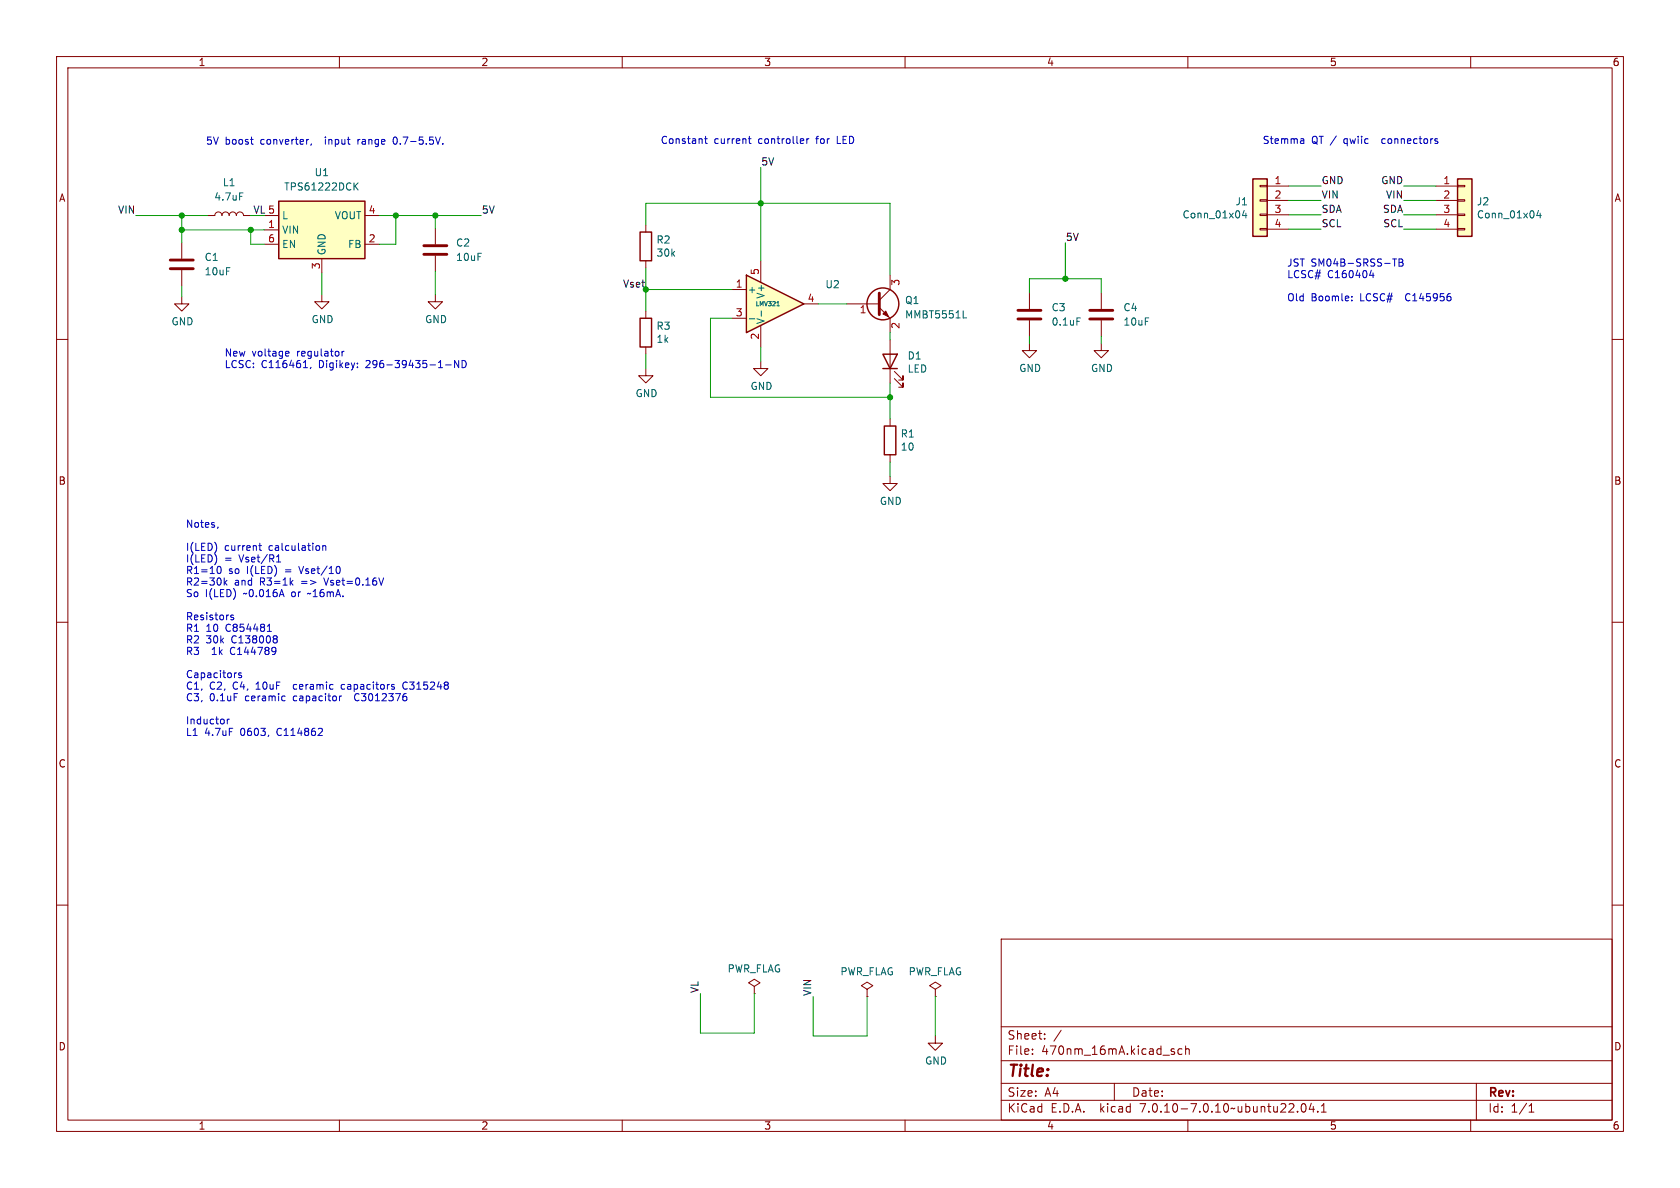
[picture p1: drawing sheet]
(kicad_sch (version 20230121) (generator eeschema)

 (paper "A4")

 (lib_symbols
  (symbol "Amplifier_Operational:LMV321" (pin_names (offset 0.127)) (in_bom yes) (on_board yes)
   (property "Reference" "U" (at 0 5.08 0) (effects (font (size 1.27 1.27)) (justify left)))
   (property "Value" "LMV321" (at 0 -5.08 0) (effects (font (size 1.27 1.27)) (justify left)))
   (property "Footprint" "" (at 0 0 0) (effects (font (size 1.27 1.27)) (justify left) hide))
   (property "Datasheet" "http://www.ti.com/lit/ds/symlink/lmv324.pdf" (at 0 0 0) (effects (font (size 1.27 1.27)) hide))
   (symbol "LMV321_0_1"
    (polyline (pts (xy -5.08 5.08) (xy 5.08 0) (xy -5.08 -5.08) (xy -5.08 5.08)) (stroke (width 0.254) (type default)) (fill (type background)))
    (pin power_in line (at -2.54 -7.62 90) (length 3.81) (name "V-" (effects (font (size 1.27 1.27)))) (number "2" (effects (font (size 1.27 1.27)))))
    (pin power_in line (at -2.54 7.62 270) (length 3.81) (name "V+" (effects (font (size 1.27 1.27)))) (number "5" (effects (font (size 1.27 1.27))))))
   (symbol "LMV321_1_1"
    (pin input line (at -7.62 2.54 0) (length 2.54) (name "+" (effects (font (size 1.27 1.27)))) (number "1" (effects (font (size 1.27 1.27)))))
    (pin input line (at -7.62 -2.54 0) (length 2.54) (name "-" (effects (font (size 1.27 1.27)))) (number "3" (effects (font (size 1.27 1.27)))))
    (pin output line (at 7.62 0 180) (length 2.54) (name "~" (effects (font (size 1.27 1.27)))) (number "4" (effects (font (size 1.27 1.27)))))))
  (symbol "Connector_Generic:Conn_01x04" (pin_names (offset 1.016) hide) (in_bom yes) (on_board yes)
   (property "Reference" "J" (at 0 5.08 0) (effects (font (size 1.27 1.27))))
   (property "Value" "Conn_01x04" (at 0 -7.62 0) (effects (font (size 1.27 1.27))))
   (property "Footprint" "" (at 0 0 0) (effects (font (size 1.27 1.27)) hide))
   (property "Datasheet" "~" (at 0 0 0) (effects (font (size 1.27 1.27)) hide))
   (symbol "Conn_01x04_1_1"
    (rectangle (start -1.27 -4.953) (end 0 -5.207) (stroke (width 0.1524) (type default)) (fill (type none)))
    (rectangle (start -1.27 -2.413) (end 0 -2.667) (stroke (width 0.1524) (type default)) (fill (type none)))
    (rectangle (start -1.27 0.127) (end 0 -0.127) (stroke (width 0.1524) (type default)) (fill (type none)))
    (rectangle (start -1.27 2.667) (end 0 2.413) (stroke (width 0.1524) (type default)) (fill (type none)))
    (rectangle (start -1.27 3.81) (end 1.27 -6.35) (stroke (width 0.254) (type default)) (fill (type background)))
    (pin passive line (at -5.08 2.54 0) (length 3.81) (name "Pin_1" (effects (font (size 1.27 1.27)))) (number "1" (effects (font (size 1.27 1.27)))))
    (pin passive line (at -5.08 0 0) (length 3.81) (name "Pin_2" (effects (font (size 1.27 1.27)))) (number "2" (effects (font (size 1.27 1.27)))))
    (pin passive line (at -5.08 -2.54 0) (length 3.81) (name "Pin_3" (effects (font (size 1.27 1.27)))) (number "3" (effects (font (size 1.27 1.27)))))
    (pin passive line (at -5.08 -5.08 0) (length 3.81) (name "Pin_4" (effects (font (size 1.27 1.27)))) (number "4" (effects (font (size 1.27 1.27)))))))
  (symbol "Device:C" (pin_numbers hide) (pin_names (offset 0.254)) (in_bom yes) (on_board yes)
   (property "Reference" "C" (at 0.635 2.54 0) (effects (font (size 1.27 1.27)) (justify left)))
   (property "Value" "C" (at 0.635 -2.54 0) (effects (font (size 1.27 1.27)) (justify left)))
   (property "Footprint" "" (at 0.9652 -3.81 0) (effects (font (size 1.27 1.27)) hide))
   (property "Datasheet" "~" (at 0 0 0) (effects (font (size 1.27 1.27)) hide))
   (symbol "C_0_1"
    (polyline (pts (xy -2.032 -0.762) (xy 2.032 -0.762)) (stroke (width 0.508) (type default)) (fill (type none)))
    (polyline (pts (xy -2.032 0.762) (xy 2.032 0.762)) (stroke (width 0.508) (type default)) (fill (type none))))
   (symbol "C_1_1"
    (pin passive line (at 0 3.81 270) (length 2.794) (name "~" (effects (font (size 1.27 1.27)))) (number "1" (effects (font (size 1.27 1.27)))))
    (pin passive line (at 0 -3.81 90) (length 2.794) (name "~" (effects (font (size 1.27 1.27)))) (number "2" (effects (font (size 1.27 1.27)))))))
  (symbol "Device:L" (pin_numbers hide) (pin_names (offset 1.016) hide) (in_bom yes) (on_board yes)
   (property "Reference" "L" (at -1.27 0 90) (effects (font (size 1.27 1.27))))
   (property "Value" "L" (at 1.905 0 90) (effects (font (size 1.27 1.27))))
   (property "Footprint" "" (at 0 0 0) (effects (font (size 1.27 1.27)) hide))
   (property "Datasheet" "~" (at 0 0 0) (effects (font (size 1.27 1.27)) hide))
   (symbol "L_0_1"
    (arc (start 0 -2.54) (mid 0.6323 -1.905) (end 0 -1.27) (stroke (width 0) (type default)) (fill (type none)))
    (arc (start 0 -1.27) (mid 0.6323 -0.635) (end 0 0) (stroke (width 0) (type default)) (fill (type none)))
    (arc (start 0 0) (mid 0.6323 0.635) (end 0 1.27) (stroke (width 0) (type default)) (fill (type none)))
    (arc (start 0 1.27) (mid 0.6323 1.905) (end 0 2.54) (stroke (width 0) (type default)) (fill (type none))))
   (symbol "L_1_1"
    (pin passive line (at 0 3.81 270) (length 1.27) (name "1" (effects (font (size 1.27 1.27)))) (number "1" (effects (font (size 1.27 1.27)))))
    (pin passive line (at 0 -3.81 90) (length 1.27) (name "2" (effects (font (size 1.27 1.27)))) (number "2" (effects (font (size 1.27 1.27)))))))
  (symbol "Device:LED" (pin_numbers hide) (pin_names (offset 1.016) hide) (in_bom yes) (on_board yes)
   (property "Reference" "D" (at 0 2.54 0) (effects (font (size 1.27 1.27))))
   (property "Value" "LED" (at 0 -2.54 0) (effects (font (size 1.27 1.27))))
   (property "Footprint" "" (at 0 0 0) (effects (font (size 1.27 1.27)) hide))
   (property "Datasheet" "~" (at 0 0 0) (effects (font (size 1.27 1.27)) hide))
   (symbol "LED_0_1"
    (polyline (pts (xy -1.27 -1.27) (xy -1.27 1.27)) (stroke (width 0.254) (type default)) (fill (type none)))
    (polyline (pts (xy -1.27 0) (xy 1.27 0)) (stroke (width 0) (type default)) (fill (type none)))
    (polyline (pts (xy 1.27 -1.27) (xy 1.27 1.27) (xy -1.27 0) (xy 1.27 -1.27)) (stroke (width 0.254) (type default)) (fill (type none)))
    (polyline (pts (xy -3.048 -0.762) (xy -4.572 -2.286) (xy -3.81 -2.286) (xy -4.572 -2.286) (xy -4.572 -1.524)) (stroke (width 0) (type default)) (fill (type none)))
    (polyline (pts (xy -1.778 -0.762) (xy -3.302 -2.286) (xy -2.54 -2.286) (xy -3.302 -2.286) (xy -3.302 -1.524)) (stroke (width 0) (type default)) (fill (type none))))
   (symbol "LED_1_1"
    (pin passive line (at -3.81 0 0) (length 2.54) (name "K" (effects (font (size 1.27 1.27)))) (number "1" (effects (font (size 1.27 1.27)))))
    (pin passive line (at 3.81 0 180) (length 2.54) (name "A" (effects (font (size 1.27 1.27)))) (number "2" (effects (font (size 1.27 1.27)))))))
  (symbol "Device:R" (pin_numbers hide) (pin_names (offset 0)) (in_bom yes) (on_board yes)
   (property "Reference" "R" (at 2.032 0 90) (effects (font (size 1.27 1.27))))
   (property "Value" "R" (at 0 0 90) (effects (font (size 1.27 1.27))))
   (property "Footprint" "" (at -1.778 0 90) (effects (font (size 1.27 1.27)) hide))
   (property "Datasheet" "~" (at 0 0 0) (effects (font (size 1.27 1.27)) hide))
   (symbol "R_0_1"
    (rectangle (start -1.016 -2.54) (end 1.016 2.54) (stroke (width 0.254) (type default)) (fill (type none))))
   (symbol "R_1_1"
    (pin passive line (at 0 3.81 270) (length 1.27) (name "~" (effects (font (size 1.27 1.27)))) (number "1" (effects (font (size 1.27 1.27)))))
    (pin passive line (at 0 -3.81 90) (length 1.27) (name "~" (effects (font (size 1.27 1.27)))) (number "2" (effects (font (size 1.27 1.27)))))))
  (symbol "Regulator_Switching:TPS61222DCK" (in_bom yes) (on_board yes)
   (property "Reference" "U" (at -7.62 6.35 0) (effects (font (size 1.27 1.27)) (justify left)))
   (property "Value" "TPS61222DCK" (at 2.54 6.35 0) (effects (font (size 1.27 1.27))))
   (property "Footprint" "Package_TO_SOT_SMD:Texas_R-PDSO-G6" (at 0 -20.32 0) (effects (font (size 1.27 1.27)) hide))
   (property "Datasheet" "http://www.ti.com/lit/ds/symlink/tps61220.pdf" (at 0 -3.81 0) (effects (font (size 1.27 1.27)) hide))
   (symbol "TPS61222DCK_0_1"
    (rectangle (start -7.62 5.08) (end 7.62 -5.08) (stroke (width 0.254) (type default)) (fill (type background))))
   (symbol "TPS61222DCK_1_1"
    (pin power_in line (at -10.16 0 0) (length 2.54) (name "VIN" (effects (font (size 1.27 1.27)))) (number "1" (effects (font (size 1.27 1.27)))))
    (pin input line (at 10.16 -2.54 180) (length 2.54) (name "FB" (effects (font (size 1.27 1.27)))) (number "2" (effects (font (size 1.27 1.27)))))
    (pin power_in line (at 0 -7.62 90) (length 2.54) (name "GND" (effects (font (size 1.27 1.27)))) (number "3" (effects (font (size 1.27 1.27)))))
    (pin power_out line (at 10.16 2.54 180) (length 2.54) (name "VOUT" (effects (font (size 1.27 1.27)))) (number "4" (effects (font (size 1.27 1.27)))))
    (pin power_in line (at -10.16 2.54 0) (length 2.54) (name "L" (effects (font (size 1.27 1.27)))) (number "5" (effects (font (size 1.27 1.27)))))
    (pin input line (at -10.16 -2.54 0) (length 2.54) (name "EN" (effects (font (size 1.27 1.27)))) (number "6" (effects (font (size 1.27 1.27)))))))
  (symbol "Transistor_BJT:MMBT5551L" (pin_names (offset 0) hide) (in_bom yes) (on_board yes)
   (property "Reference" "Q" (at 5.08 1.905 0) (effects (font (size 1.27 1.27)) (justify left)))
   (property "Value" "MMBT5551L" (at 5.08 0 0) (effects (font (size 1.27 1.27)) (justify left)))
   (property "Footprint" "Package_TO_SOT_SMD:SOT-23" (at 5.08 -1.905 0) (effects (font (size 1.27 1.27) italic) (justify left) hide))
   (property "Datasheet" "www.onsemi.com/pub/Collateral/MMBT5550LT1-D.PDF" (at 0 0 0) (effects (font (size 1.27 1.27)) (justify left) hide))
   (symbol "MMBT5551L_0_1"
    (polyline (pts (xy 0.635 0.635) (xy 2.54 2.54)) (stroke (width 0) (type default)) (fill (type none)))
    (polyline (pts (xy 0.635 -0.635) (xy 2.54 -2.54) (xy 2.54 -2.54)) (stroke (width 0) (type default)) (fill (type none)))
    (polyline (pts (xy 0.635 1.905) (xy 0.635 -1.905) (xy 0.635 -1.905)) (stroke (width 0.508) (type default)) (fill (type none)))
    (polyline (pts (xy 1.27 -1.778) (xy 1.778 -1.27) (xy 2.286 -2.286) (xy 1.27 -1.778) (xy 1.27 -1.778)) (stroke (width 0) (type default)) (fill (type outline)))
    (circle (center 1.27 0) (radius 2.8194) (stroke (width 0.254) (type default)) (fill (type none))))
   (symbol "MMBT5551L_1_1"
    (pin input line (at -5.08 0 0) (length 5.715) (name "B" (effects (font (size 1.27 1.27)))) (number "1" (effects (font (size 1.27 1.27)))))
    (pin passive line (at 2.54 -5.08 90) (length 2.54) (name "E" (effects (font (size 1.27 1.27)))) (number "2" (effects (font (size 1.27 1.27)))))
    (pin passive line (at 2.54 5.08 270) (length 2.54) (name "C" (effects (font (size 1.27 1.27)))) (number "3" (effects (font (size 1.27 1.27)))))))
  (symbol "power:GND" (power) (pin_names (offset 0)) (in_bom yes) (on_board yes)
   (property "Reference" "#PWR" (at 0 -6.35 0) (effects (font (size 1.27 1.27)) hide))
   (property "Value" "GND" (at 0 -3.81 0) (effects (font (size 1.27 1.27))))
   (property "Footprint" "" (at 0 0 0) (effects (font (size 1.27 1.27)) hide))
   (property "Datasheet" "" (at 0 0 0) (effects (font (size 1.27 1.27)) hide))
   (symbol "GND_0_1"
    (polyline (pts (xy 0 0) (xy 0 -1.27) (xy 1.27 -1.27) (xy 0 -2.54) (xy -1.27 -1.27) (xy 0 -1.27)) (stroke (width 0) (type default)) (fill (type none))))
   (symbol "GND_1_1"
    (pin power_in line (at 0 0 270) (length 0) hide (name "GND" (effects (font (size 1.27 1.27)))) (number "1" (effects (font (size 1.27 1.27)))))))
  (symbol "power:PWR_FLAG" (power) (pin_numbers hide) (pin_names (offset 0) hide) (in_bom yes) (on_board yes)
   (property "Reference" "#FLG" (at 0 1.905 0) (effects (font (size 1.27 1.27)) hide))
   (property "Value" "PWR_FLAG" (at 0 3.81 0) (effects (font (size 1.27 1.27))))
   (property "Footprint" "" (at 0 0 0) (effects (font (size 1.27 1.27)) hide))
   (property "Datasheet" "~" (at 0 0 0) (effects (font (size 1.27 1.27)) hide))
   (symbol "PWR_FLAG_0_0"
    (pin power_out line (at 0 0 90) (length 0) (name "pwr" (effects (font (size 1.27 1.27)))) (number "1" (effects (font (size 1.27 1.27))))))
   (symbol "PWR_FLAG_0_1"
    (polyline (pts (xy 0 0) (xy 0 1.27) (xy -1.016 1.905) (xy 0 2.54) (xy 1.016 1.905) (xy 0 1.27)) (stroke (width 0) (type default)) (fill (type none))))))

 (junction (at 134.493 35.941) (diameter 0) (color 0 0 0 0))
 (junction (at 69.977 38.1) (diameter 0) (color 0 0 0 0))
 (junction (at 157.353 70.231) (diameter 0) (color 0 0 0 0))
 (junction (at 32.131 40.64) (diameter 0) (color 0 0 0 0))
 (junction (at 32.131 38.1) (diameter 0) (color 0 0 0 0))
 (junction (at 44.323 40.64) (diameter 0) (color 0 0 0 0))
 (junction (at 188.341 49.276) (diameter 0) (color 0 0 0 0))
 (junction (at 114.173 51.181) (diameter 0) (color 0 0 0 0))
 (junction (at 76.962 38.1) (diameter 0) (color 0 0 0 0))

 (wire (pts (xy 69.977 43.18) (xy 67.056 43.18)) (stroke (width 0) (type default)))
 (wire (pts (xy 125.603 56.261) (xy 129.413 56.261)) (stroke (width 0) (type default)))
 (wire (pts (xy 188.341 42.926) (xy 188.341 49.276)) (stroke (width 0) (type default)))
 (wire (pts (xy 157.353 70.231) (xy 125.603 70.231)) (stroke (width 0) (type default)))
 (wire (pts (xy 227.838 35.433) (xy 233.553 35.433)) (stroke (width 0) (type default)))
 (wire (pts (xy 157.353 81.661) (xy 157.353 84.201)) (stroke (width 0) (type default)))
 (wire (pts (xy 253.873 37.973) (xy 248.158 37.973)) (stroke (width 0) (type default)))
 (wire (pts (xy 157.353 67.691) (xy 157.353 70.231)) (stroke (width 0) (type default)))
 (wire (pts (xy 44.323 40.64) (xy 46.736 40.64)) (stroke (width 0) (type default)))
 (wire (pts (xy 114.173 35.941) (xy 114.173 39.751)) (stroke (width 0) (type default)))
 (wire (pts (xy 32.131 40.64) (xy 44.323 40.64)) (stroke (width 0) (type default)))
 (wire (pts (xy 133.35 175.641) (xy 133.35 182.626)) (stroke (width 0) (type default)))
 (wire (pts (xy 157.353 35.941) (xy 157.353 48.641)) (stroke (width 0) (type default)))
 (wire (pts (xy 114.173 51.181) (xy 114.173 47.371)) (stroke (width 0) (type default)))
 (wire (pts (xy 69.977 38.1) (xy 69.977 43.18)) (stroke (width 0) (type default)))
 (wire (pts (xy 253.873 35.433) (xy 248.158 35.433)) (stroke (width 0) (type default)))
 (wire (pts (xy 227.838 32.893) (xy 233.553 32.893)) (stroke (width 0) (type default)))
 (wire (pts (xy 114.173 51.181) (xy 114.173 54.991)) (stroke (width 0) (type default)))
 (wire (pts (xy 134.493 61.341) (xy 134.493 63.881)) (stroke (width 0) (type default)))
 (wire (pts (xy 36.703 38.1) (xy 32.131 38.1)) (stroke (width 0) (type default)))
 (wire (pts (xy 253.873 32.893) (xy 248.158 32.893)) (stroke (width 0) (type default)))
 (wire (pts (xy 188.341 49.276) (xy 194.691 49.276)) (stroke (width 0) (type default)))
 (wire (pts (xy 153.289 183.134) (xy 143.764 183.134)) (stroke (width 0) (type default)))
 (wire (pts (xy 194.691 59.436) (xy 194.691 60.706)) (stroke (width 0) (type default)))
 (wire (pts (xy 134.493 35.941) (xy 134.493 46.101)) (stroke (width 0) (type default)))
 (wire (pts (xy 153.289 176.149) (xy 153.289 183.134)) (stroke (width 0) (type default)))
 (wire (pts (xy 46.736 43.18) (xy 44.323 43.18)) (stroke (width 0) (type default)))
 (wire (pts (xy 194.691 49.276) (xy 194.691 51.816)) (stroke (width 0) (type default)))
 (wire (pts (xy 181.991 59.436) (xy 181.991 60.706)) (stroke (width 0) (type default)))
 (wire (pts (xy 67.056 38.1) (xy 69.977 38.1)) (stroke (width 0) (type default)))
 (wire (pts (xy 32.131 38.1) (xy 32.131 40.64)) (stroke (width 0) (type default)))
 (wire (pts (xy 253.873 40.513) (xy 248.158 40.513)) (stroke (width 0) (type default)))
 (wire (pts (xy 143.764 183.134) (xy 143.764 176.149)) (stroke (width 0) (type default)))
 (wire (pts (xy 114.173 62.611) (xy 114.173 65.151)) (stroke (width 0) (type default)))
 (wire (pts (xy 69.977 38.1) (xy 76.962 38.1)) (stroke (width 0) (type default)))
 (wire (pts (xy 157.353 58.801) (xy 157.353 60.071)) (stroke (width 0) (type default)))
 (wire (pts (xy 114.173 51.181) (xy 129.413 51.181)) (stroke (width 0) (type default)))
 (wire (pts (xy 134.493 35.941) (xy 114.173 35.941)) (stroke (width 0) (type default)))
 (wire (pts (xy 24.003 38.1) (xy 32.131 38.1)) (stroke (width 0) (type default)))
 (wire (pts (xy 133.35 182.626) (xy 123.825 182.626)) (stroke (width 0) (type default)))
 (wire (pts (xy 32.131 40.64) (xy 32.131 42.926)) (stroke (width 0) (type default)))
 (wire (pts (xy 76.962 38.1) (xy 76.962 40.386)) (stroke (width 0) (type default)))
 (wire (pts (xy 76.962 48.006) (xy 76.962 52.07)) (stroke (width 0) (type default)))
 (wire (pts (xy 32.131 50.546) (xy 32.131 52.451)) (stroke (width 0) (type default)))
 (wire (pts (xy 181.991 49.276) (xy 188.341 49.276)) (stroke (width 0) (type default)))
 (wire (pts (xy 134.493 35.941) (xy 157.353 35.941)) (stroke (width 0) (type default)))
 (wire (pts (xy 76.962 38.1) (xy 85.09 38.1)) (stroke (width 0) (type default)))
 (wire (pts (xy 123.825 182.626) (xy 123.825 175.641)) (stroke (width 0) (type default)))
 (wire (pts (xy 227.838 37.973) (xy 233.553 37.973)) (stroke (width 0) (type default)))
 (wire (pts (xy 44.323 38.1) (xy 46.736 38.1)) (stroke (width 0) (type default)))
 (wire (pts (xy 44.323 43.18) (xy 44.323 40.64)) (stroke (width 0) (type default)))
 (wire (pts (xy 165.354 176.149) (xy 165.354 183.134)) (stroke (width 0) (type default)))
 (wire (pts (xy 144.653 53.721) (xy 149.733 53.721)) (stroke (width 0) (type default)))
 (wire (pts (xy 125.603 70.231) (xy 125.603 56.261)) (stroke (width 0) (type default)))
 (wire (pts (xy 134.493 29.591) (xy 134.493 35.941)) (stroke (width 0) (type default)))
 (wire (pts (xy 181.991 51.816) (xy 181.991 49.276)) (stroke (width 0) (type default)))
 (wire (pts (xy 227.838 40.513) (xy 233.553 40.513)) (stroke (width 0) (type default)))
 (wire (pts (xy 56.896 48.26) (xy 56.896 52.07)) (stroke (width 0) (type default)))
 (wire (pts (xy 157.353 70.231) (xy 157.353 74.041)) (stroke (width 0) (type default)))

 (text "JST SM04B-SRSS-TB\nLCSC# C160404\n\nOld Boomle: LCSC#  C145956\n" (at 227.457 53.594 0) (effects (font (size 1.27 1.27)) (justify left bottom)))
 (text "Stemma QT / qwiic  connectors\n" (at 223.139 25.781 0) (effects (font (size 1.27 1.27)) (justify left bottom)))
 (text "New voltage regulator\nLCSC: C116461, Digikey: 296-39435-1-ND " (at 39.624 65.405 0) (effects (font (size 1.27 1.27)) (justify left bottom)))
 (text "Constant current controller for LED" (at 116.713 25.781 0) (effects (font (size 1.27 1.27)) (justify left bottom)))
 (text "5V boost converter,  input range 0.7-5.5V. " (at 36.322 25.908 0) (effects (font (size 1.27 1.27)) (justify left bottom)))
 (text "Notes, \n\nI(LED) current calculation\nI(LED) = Vset/R1\nR1=10 so I(LED) = Vset/10\nR2=30k and R3=1k => Vset=0.16V\nSo I(LED) ~0.016A or ~16mA. \n\nResistors\nR1 10 C854481\nR2 30k C138008\nR3  1k C144789\n\nCapacitors\nC1, C2, C4, 10uF  ceramic capacitors C315248\nC3, 0.1uF ceramic capacitor  C3012376\n\nInductor\nL1 4.7uF 0603, C114862\n" (at 32.766 130.429 0) (effects (font (size 1.27 1.27)) (justify left bottom)))

 (label "SCL" (at 233.553 40.513 0) (fields_autoplaced) (effects (font (size 1.27 1.27)) (justify left bottom)))
 (label "VIN" (at 24.003 38.1 180) (fields_autoplaced) (effects (font (size 1.27 1.27)) (justify right bottom)))
 (label "SCL" (at 248.158 40.513 180) (fields_autoplaced) (effects (font (size 1.27 1.27)) (justify right bottom)))
 (label "Vset" (at 114.173 51.181 180) (fields_autoplaced) (effects (font (size 1.27 1.27)) (justify right bottom)))
 (label "SDA" (at 248.158 37.973 180) (fields_autoplaced) (effects (font (size 1.27 1.27)) (justify right bottom)))
 (label "VIN" (at 143.764 176.149 90) (fields_autoplaced) (effects (font (size 1.27 1.27)) (justify left bottom)))
 (label "5V" (at 134.493 29.591 0) (fields_autoplaced) (effects (font (size 1.27 1.27)) (justify left bottom)))
 (label "5V" (at 188.341 42.926 0) (fields_autoplaced) (effects (font (size 1.27 1.27)) (justify left bottom)))
 (label "VIN" (at 248.158 35.433 180) (fields_autoplaced) (effects (font (size 1.27 1.27)) (justify right bottom)))
 (label "VIN" (at 233.553 35.433 0) (fields_autoplaced) (effects (font (size 1.27 1.27)) (justify left bottom)))
 (label "5V" (at 85.09 38.1 0) (fields_autoplaced) (effects (font (size 1.27 1.27)) (justify left bottom)))
 (label "GND" (at 233.553 32.893 0) (fields_autoplaced) (effects (font (size 1.27 1.27)) (justify left bottom)))
 (label "GND" (at 248.158 32.893 180) (fields_autoplaced) (effects (font (size 1.27 1.27)) (justify right bottom)))
 (label "VL" (at 44.704 38.1 0) (fields_autoplaced) (effects (font (size 1.27 1.27)) (justify left bottom)))
 (label "VL" (at 123.825 175.641 90) (fields_autoplaced) (effects (font (size 1.27 1.27)) (justify left bottom)))
 (label "SDA" (at 233.553 37.973 0) (fields_autoplaced) (effects (font (size 1.27 1.27)) (justify left bottom)))

 (symbol (lib_id "Connector_Generic:Conn_01x04") (at 222.758 35.433 0) (mirror y) (unit 1) (in_bom yes) (on_board yes) (dnp no)
  (property "Reference" "J1" (at 220.726 35.6362 0) (effects (font (size 1.27 1.27)) (justify left)))
  (property "Value" "Conn_01x04" (at 220.726 37.9476 0) (effects (font (size 1.27 1.27)) (justify left)))
  (property "Footprint" "JST_SH_SM04B_custom:JST_SH_SM04B-SRSS-TB_1x04-1MP_P1.00mm_Horizontal" (at 222.758 35.433 0) (effects (font (size 1.27 1.27)) hide))
  (property "Datasheet" "~" (at 222.758 35.433 0) (effects (font (size 1.27 1.27)) hide)) (pin "1") (pin "2") (pin "3") (pin "4"))

 (symbol (lib_id "Connector_Generic:Conn_01x04") (at 258.953 35.433 0) (unit 1) (in_bom yes) (on_board yes) (dnp no)
  (property "Reference" "J2" (at 260.985 35.6362 0) (effects (font (size 1.27 1.27)) (justify left)))
  (property "Value" "Conn_01x04" (at 260.985 37.9476 0) (effects (font (size 1.27 1.27)) (justify left)))
  (property "Footprint" "JST_SH_SM04B_custom:JST_SH_SM04B-SRSS-TB_1x04-1MP_P1.00mm_Horizontal" (at 258.953 35.433 0) (effects (font (size 1.27 1.27)) hide))
  (property "Datasheet" "~" (at 258.953 35.433 0) (effects (font (size 1.27 1.27)) hide)) (pin "1") (pin "2") (pin "3") (pin "4"))

 (symbol (lib_id "Device:LED") (at 157.353 63.881 90) (unit 1) (in_bom yes) (on_board yes) (dnp no)
  (property "Reference" "D1" (at 160.3502 62.8904 90) (effects (font (size 1.27 1.27)) (justify right)))
  (property "Value" "LED" (at 160.3502 65.2018 90) (effects (font (size 1.27 1.27)) (justify right)))
  (property "Footprint" "LED_SMD:LED_0805_2012Metric" (at 157.353 63.881 0) (effects (font (size 1.27 1.27)) hide))
  (property "Datasheet" "~" (at 157.353 63.881 0) (effects (font (size 1.27 1.27)) hide)) (pin "1") (pin "2"))

 (symbol (lib_id "Device:R") (at 157.353 77.851 0) (unit 1) (in_bom yes) (on_board yes) (dnp no)
  (property "Reference" "R1" (at 159.131 76.6826 0) (effects (font (size 1.27 1.27)) (justify left)))
  (property "Value" "10" (at 159.131 78.994 0) (effects (font (size 1.27 1.27)) (justify left)))
  (property "Footprint" "Resistor_SMD:R_0402_1005Metric" (at 155.575 77.851 90) (effects (font (size 1.27 1.27)) hide))
  (property "Datasheet" "~" (at 157.353 77.851 0) (effects (font (size 1.27 1.27)) hide)) (pin "1") (pin "2"))

 (symbol (lib_id "power:GND") (at 157.353 84.201 0) (unit 1) (in_bom yes) (on_board yes) (dnp no)
  (property "Reference" "#PWR08" (at 157.353 90.551 0) (effects (font (size 1.27 1.27)) hide))
  (property "Value" "GND" (at 157.48 88.5952 0) (effects (font (size 1.27 1.27))))
  (property "Footprint" "" (at 157.353 84.201 0) (effects (font (size 1.27 1.27)) hide))
  (property "Datasheet" "" (at 157.353 84.201 0) (effects (font (size 1.27 1.27)) hide)) (pin "1"))

 (symbol (lib_id "power:PWR_FLAG") (at 165.354 176.149 0) (unit 1) (in_bom yes) (on_board yes) (dnp no)
  (property "Reference" "#FLG0101" (at 165.354 174.244 0) (effects (font (size 1.27 1.27)) hide))
  (property "Value" "PWR_FLAG" (at 165.354 171.7548 0) (effects (font (size 1.27 1.27))))
  (property "Footprint" "" (at 165.354 176.149 0) (effects (font (size 1.27 1.27)) hide))
  (property "Datasheet" "~" (at 165.354 176.149 0) (effects (font (size 1.27 1.27)) hide)) (pin "1"))

 (symbol (lib_id "power:PWR_FLAG") (at 153.289 176.149 0) (unit 1) (in_bom yes) (on_board yes) (dnp no)
  (property "Reference" "#FLG0102" (at 153.289 174.244 0) (effects (font (size 1.27 1.27)) hide))
  (property "Value" "PWR_FLAG" (at 153.289 171.7548 0) (effects (font (size 1.27 1.27))))
  (property "Footprint" "" (at 153.289 176.149 0) (effects (font (size 1.27 1.27)) hide))
  (property "Datasheet" "~" (at 153.289 176.149 0) (effects (font (size 1.27 1.27)) hide)) (pin "1"))

 (symbol (lib_id "power:GND") (at 165.354 183.134 0) (unit 1) (in_bom yes) (on_board yes) (dnp no)
  (property "Reference" "#PWR0101" (at 165.354 189.484 0) (effects (font (size 1.27 1.27)) hide))
  (property "Value" "GND" (at 165.481 187.5282 0) (effects (font (size 1.27 1.27))))
  (property "Footprint" "" (at 165.354 183.134 0) (effects (font (size 1.27 1.27)) hide))
  (property "Datasheet" "" (at 165.354 183.134 0) (effects (font (size 1.27 1.27)) hide)) (pin "1"))

 (symbol (lib_id "Device:C") (at 194.691 55.626 0) (unit 1) (in_bom yes) (on_board yes) (dnp no) (fields_autoplaced)
  (property "Reference" "C4" (at 198.501 54.356 0) (effects (font (size 1.27 1.27)) (justify left)))
  (property "Value" "10uF" (at 198.501 56.896 0) (effects (font (size 1.27 1.27)) (justify left)))
  (property "Footprint" "Capacitor_SMD:C_0402_1005Metric" (at 195.6562 59.436 0) (effects (font (size 1.27 1.27)) hide))
  (property "Datasheet" "~" (at 194.691 55.626 0) (effects (font (size 1.27 1.27)) hide)) (pin "1") (pin "2"))

 (symbol (lib_id "Device:C") (at 181.991 55.626 0) (unit 1) (in_bom yes) (on_board yes) (dnp no)
  (property "Reference" "C3" (at 185.801 54.356 0) (effects (font (size 1.27 1.27)) (justify left)))
  (property "Value" "0.1uF" (at 185.801 56.896 0) (effects (font (size 1.27 1.27)) (justify left)))
  (property "Footprint" "Capacitor_SMD:C_0402_1005Metric" (at 182.9562 59.436 0) (effects (font (size 1.27 1.27)) hide))
  (property "Datasheet" "~" (at 181.991 55.626 0) (effects (font (size 1.27 1.27)) hide)) (pin "1") (pin "2"))

 (symbol (lib_id "power:GND") (at 194.691 60.706 0) (unit 1) (in_bom yes) (on_board yes) (dnp no)
  (property "Reference" "#PWR06" (at 194.691 67.056 0) (effects (font (size 1.27 1.27)) hide))
  (property "Value" "GND" (at 194.818 65.1002 0) (effects (font (size 1.27 1.27))))
  (property "Footprint" "" (at 194.691 60.706 0) (effects (font (size 1.27 1.27)) hide))
  (property "Datasheet" "" (at 194.691 60.706 0) (effects (font (size 1.27 1.27)) hide)) (pin "1"))

 (symbol (lib_id "power:GND") (at 32.131 52.451 0) (unit 1) (in_bom yes) (on_board yes) (dnp no)
  (property "Reference" "#PWR011" (at 32.131 58.801 0) (effects (font (size 1.27 1.27)) hide))
  (property "Value" "GND" (at 32.258 56.8452 0) (effects (font (size 1.27 1.27))))
  (property "Footprint" "" (at 32.131 52.451 0) (effects (font (size 1.27 1.27)) hide))
  (property "Datasheet" "" (at 32.131 52.451 0) (effects (font (size 1.27 1.27)) hide)) (pin "1"))

 (symbol (lib_id "power:GND") (at 56.896 52.07 0) (unit 1) (in_bom yes) (on_board yes) (dnp no)
  (property "Reference" "#PWR09" (at 56.896 58.42 0) (effects (font (size 1.27 1.27)) hide))
  (property "Value" "GND" (at 57.023 56.4642 0) (effects (font (size 1.27 1.27))))
  (property "Footprint" "" (at 56.896 52.07 0) (effects (font (size 1.27 1.27)) hide))
  (property "Datasheet" "" (at 56.896 52.07 0) (effects (font (size 1.27 1.27)) hide)) (pin "1"))

 (symbol (lib_id "power:GND") (at 134.493 63.881 0) (unit 1) (in_bom yes) (on_board yes) (dnp no)
  (property "Reference" "#PWR04" (at 134.493 70.231 0) (effects (font (size 1.27 1.27)) hide))
  (property "Value" "GND" (at 134.62 68.2752 0) (effects (font (size 1.27 1.27))))
  (property "Footprint" "" (at 134.493 63.881 0) (effects (font (size 1.27 1.27)) hide))
  (property "Datasheet" "" (at 134.493 63.881 0) (effects (font (size 1.27 1.27)) hide)) (pin "1"))

 (symbol (lib_id "Regulator_Switching:TPS61222DCK") (at 56.896 40.64 0) (unit 1) (in_bom yes) (on_board yes) (dnp no) (fields_autoplaced)
  (property "Reference" "U1" (at 56.896 30.48 0) (effects (font (size 1.27 1.27))))
  (property "Value" "TPS61222DCK" (at 56.896 33.02 0) (effects (font (size 1.27 1.27))))
  (property "Footprint" "Package_TO_SOT_SMD:SOT-363_SC-70-6" (at 56.896 60.96 0) (effects (font (size 1.27 1.27)) hide))
  (property "Datasheet" "http://www.ti.com/lit/ds/symlink/tps61220.pdf" (at 56.896 44.45 0) (effects (font (size 1.27 1.27)) hide)) (pin "1") (pin "2") (pin "3") (pin "4") (pin "5") (pin "6"))

 (symbol (lib_id "Device:C") (at 32.131 46.736 180) (unit 1) (in_bom yes) (on_board yes) (dnp no) (fields_autoplaced)
  (property "Reference" "C1" (at 36.068 45.466 0) (effects (font (size 1.27 1.27)) (justify right)))
  (property "Value" "10uF" (at 36.068 48.006 0) (effects (font (size 1.27 1.27)) (justify right)))
  (property "Footprint" "Capacitor_SMD:C_0402_1005Metric" (at 31.1658 42.926 0) (effects (font (size 1.27 1.27)) hide))
  (property "Datasheet" "~" (at 32.131 46.736 0) (effects (font (size 1.27 1.27)) hide)) (pin "1") (pin "2"))

 (symbol (lib_id "power:PWR_FLAG") (at 133.35 175.641 0) (unit 1) (in_bom yes) (on_board yes) (dnp no)
  (property "Reference" "#FLG01" (at 133.35 173.736 0) (effects (font (size 1.27 1.27)) hide))
  (property "Value" "PWR_FLAG" (at 133.35 171.2468 0) (effects (font (size 1.27 1.27))))
  (property "Footprint" "" (at 133.35 175.641 0) (effects (font (size 1.27 1.27)) hide))
  (property "Datasheet" "~" (at 133.35 175.641 0) (effects (font (size 1.27 1.27)) hide)) (pin "1"))

 (symbol (lib_id "power:GND") (at 181.991 60.706 0) (unit 1) (in_bom yes) (on_board yes) (dnp no)
  (property "Reference" "#PWR05" (at 181.991 67.056 0) (effects (font (size 1.27 1.27)) hide))
  (property "Value" "GND" (at 182.118 65.1002 0) (effects (font (size 1.27 1.27))))
  (property "Footprint" "" (at 181.991 60.706 0) (effects (font (size 1.27 1.27)) hide))
  (property "Datasheet" "" (at 181.991 60.706 0) (effects (font (size 1.27 1.27)) hide)) (pin "1"))

 (symbol (lib_id "power:GND") (at 114.173 65.151 0) (unit 1) (in_bom yes) (on_board yes) (dnp no)
  (property "Reference" "#PWR07" (at 114.173 71.501 0) (effects (font (size 1.27 1.27)) hide))
  (property "Value" "GND" (at 114.3 69.5452 0) (effects (font (size 1.27 1.27))))
  (property "Footprint" "" (at 114.173 65.151 0) (effects (font (size 1.27 1.27)) hide))
  (property "Datasheet" "" (at 114.173 65.151 0) (effects (font (size 1.27 1.27)) hide)) (pin "1"))

 (symbol (lib_id "Device:C") (at 76.962 44.196 180) (unit 1) (in_bom yes) (on_board yes) (dnp no) (fields_autoplaced)
  (property "Reference" "C2" (at 80.518 42.926 0) (effects (font (size 1.27 1.27)) (justify right)))
  (property "Value" "10uF" (at 80.518 45.466 0) (effects (font (size 1.27 1.27)) (justify right)))
  (property "Footprint" "Capacitor_SMD:C_0402_1005Metric" (at 75.9968 40.386 0) (effects (font (size 1.27 1.27)) hide))
  (property "Datasheet" "~" (at 76.962 44.196 0) (effects (font (size 1.27 1.27)) hide)) (pin "1") (pin "2"))

 (symbol (lib_id "power:GND") (at 76.962 52.07 0) (unit 1) (in_bom yes) (on_board yes) (dnp no)
  (property "Reference" "#PWR010" (at 76.962 58.42 0) (effects (font (size 1.27 1.27)) hide))
  (property "Value" "GND" (at 77.089 56.4642 0) (effects (font (size 1.27 1.27))))
  (property "Footprint" "" (at 76.962 52.07 0) (effects (font (size 1.27 1.27)) hide))
  (property "Datasheet" "" (at 76.962 52.07 0) (effects (font (size 1.27 1.27)) hide)) (pin "1"))

 (symbol (lib_id "Device:R") (at 114.173 43.561 0) (unit 1) (in_bom yes) (on_board yes) (dnp no)
  (property "Reference" "R2" (at 115.951 42.3926 0) (effects (font (size 1.27 1.27)) (justify left)))
  (property "Value" "30k" (at 115.951 44.704 0) (effects (font (size 1.27 1.27)) (justify left)))
  (property "Footprint" "Resistor_SMD:R_0402_1005Metric" (at 112.395 43.561 90) (effects (font (size 1.27 1.27)) hide))
  (property "Datasheet" "~" (at 114.173 43.561 0) (effects (font (size 1.27 1.27)) hide)) (pin "1") (pin "2"))

 (symbol (lib_id "Amplifier_Operational:LMV321") (at 137.033 53.721 0) (unit 1) (in_bom yes) (on_board yes) (dnp no)
  (property "Reference" "U2" (at 147.193 50.2921 0) (effects (font (size 1.27 1.27))))
  (property "Value" "LMV321" (at 135.763 53.721 0) (effects (font (size 0.762 0.762))))
  (property "Footprint" "Package_TO_SOT_SMD:SOT-23-5" (at 137.033 53.721 0) (effects (font (size 1.27 1.27)) (justify left) hide))
  (property "Datasheet" "http://www.ti.com/lit/ds/symlink/lmv324.pdf" (at 137.033 53.721 0) (effects (font (size 1.27 1.27)) hide)) (pin "2") (pin "5") (pin "1") (pin "3") (pin "4"))

 (symbol (lib_id "Transistor_BJT:MMBT5551L") (at 154.813 53.721 0) (unit 1) (in_bom yes) (on_board yes) (dnp no) (fields_autoplaced)
  (property "Reference" "Q1" (at 159.893 53.086 0) (effects (font (size 1.27 1.27)) (justify left)))
  (property "Value" "MMBT5551L" (at 159.893 55.626 0) (effects (font (size 1.27 1.27)) (justify left)))
  (property "Footprint" "Package_TO_SOT_SMD:SOT-23" (at 159.893 55.626 0) (effects (font (size 1.27 1.27) italic) (justify left) hide))
  (property "Datasheet" "www.onsemi.com/pub/Collateral/MMBT5550LT1-D.PDF" (at 154.813 53.721 0) (effects (font (size 1.27 1.27)) (justify left) hide)) (pin "1") (pin "2") (pin "3"))

 (symbol (lib_id "Device:R") (at 114.173 58.801 0) (unit 1) (in_bom yes) (on_board yes) (dnp no)
  (property "Reference" "R3" (at 115.951 57.6326 0) (effects (font (size 1.27 1.27)) (justify left)))
  (property "Value" "1k" (at 115.951 59.944 0) (effects (font (size 1.27 1.27)) (justify left)))
  (property "Footprint" "Resistor_SMD:R_0402_1005Metric" (at 112.395 58.801 90) (effects (font (size 1.27 1.27)) hide))
  (property "Datasheet" "~" (at 114.173 58.801 0) (effects (font (size 1.27 1.27)) hide)) (pin "1") (pin "2"))

 (symbol (lib_id "Device:L") (at 40.513 38.1 90) (unit 1) (in_bom yes) (on_board yes) (dnp no) (fields_autoplaced)
  (property "Reference" "L1" (at 40.513 32.258 90) (effects (font (size 1.27 1.27))))
  (property "Value" "4.7uF" (at 40.513 34.798 90) (effects (font (size 1.27 1.27))))
  (property "Footprint" "Inductor_SMD:L_0603_1608Metric" (at 40.513 38.1 0) (effects (font (size 1.27 1.27)) hide))
  (property "Datasheet" "~" (at 40.513 38.1 0) (effects (font (size 1.27 1.27)) hide)) (pin "1") (pin "2"))

 (sheet_instances (path "" (page "1"))))
